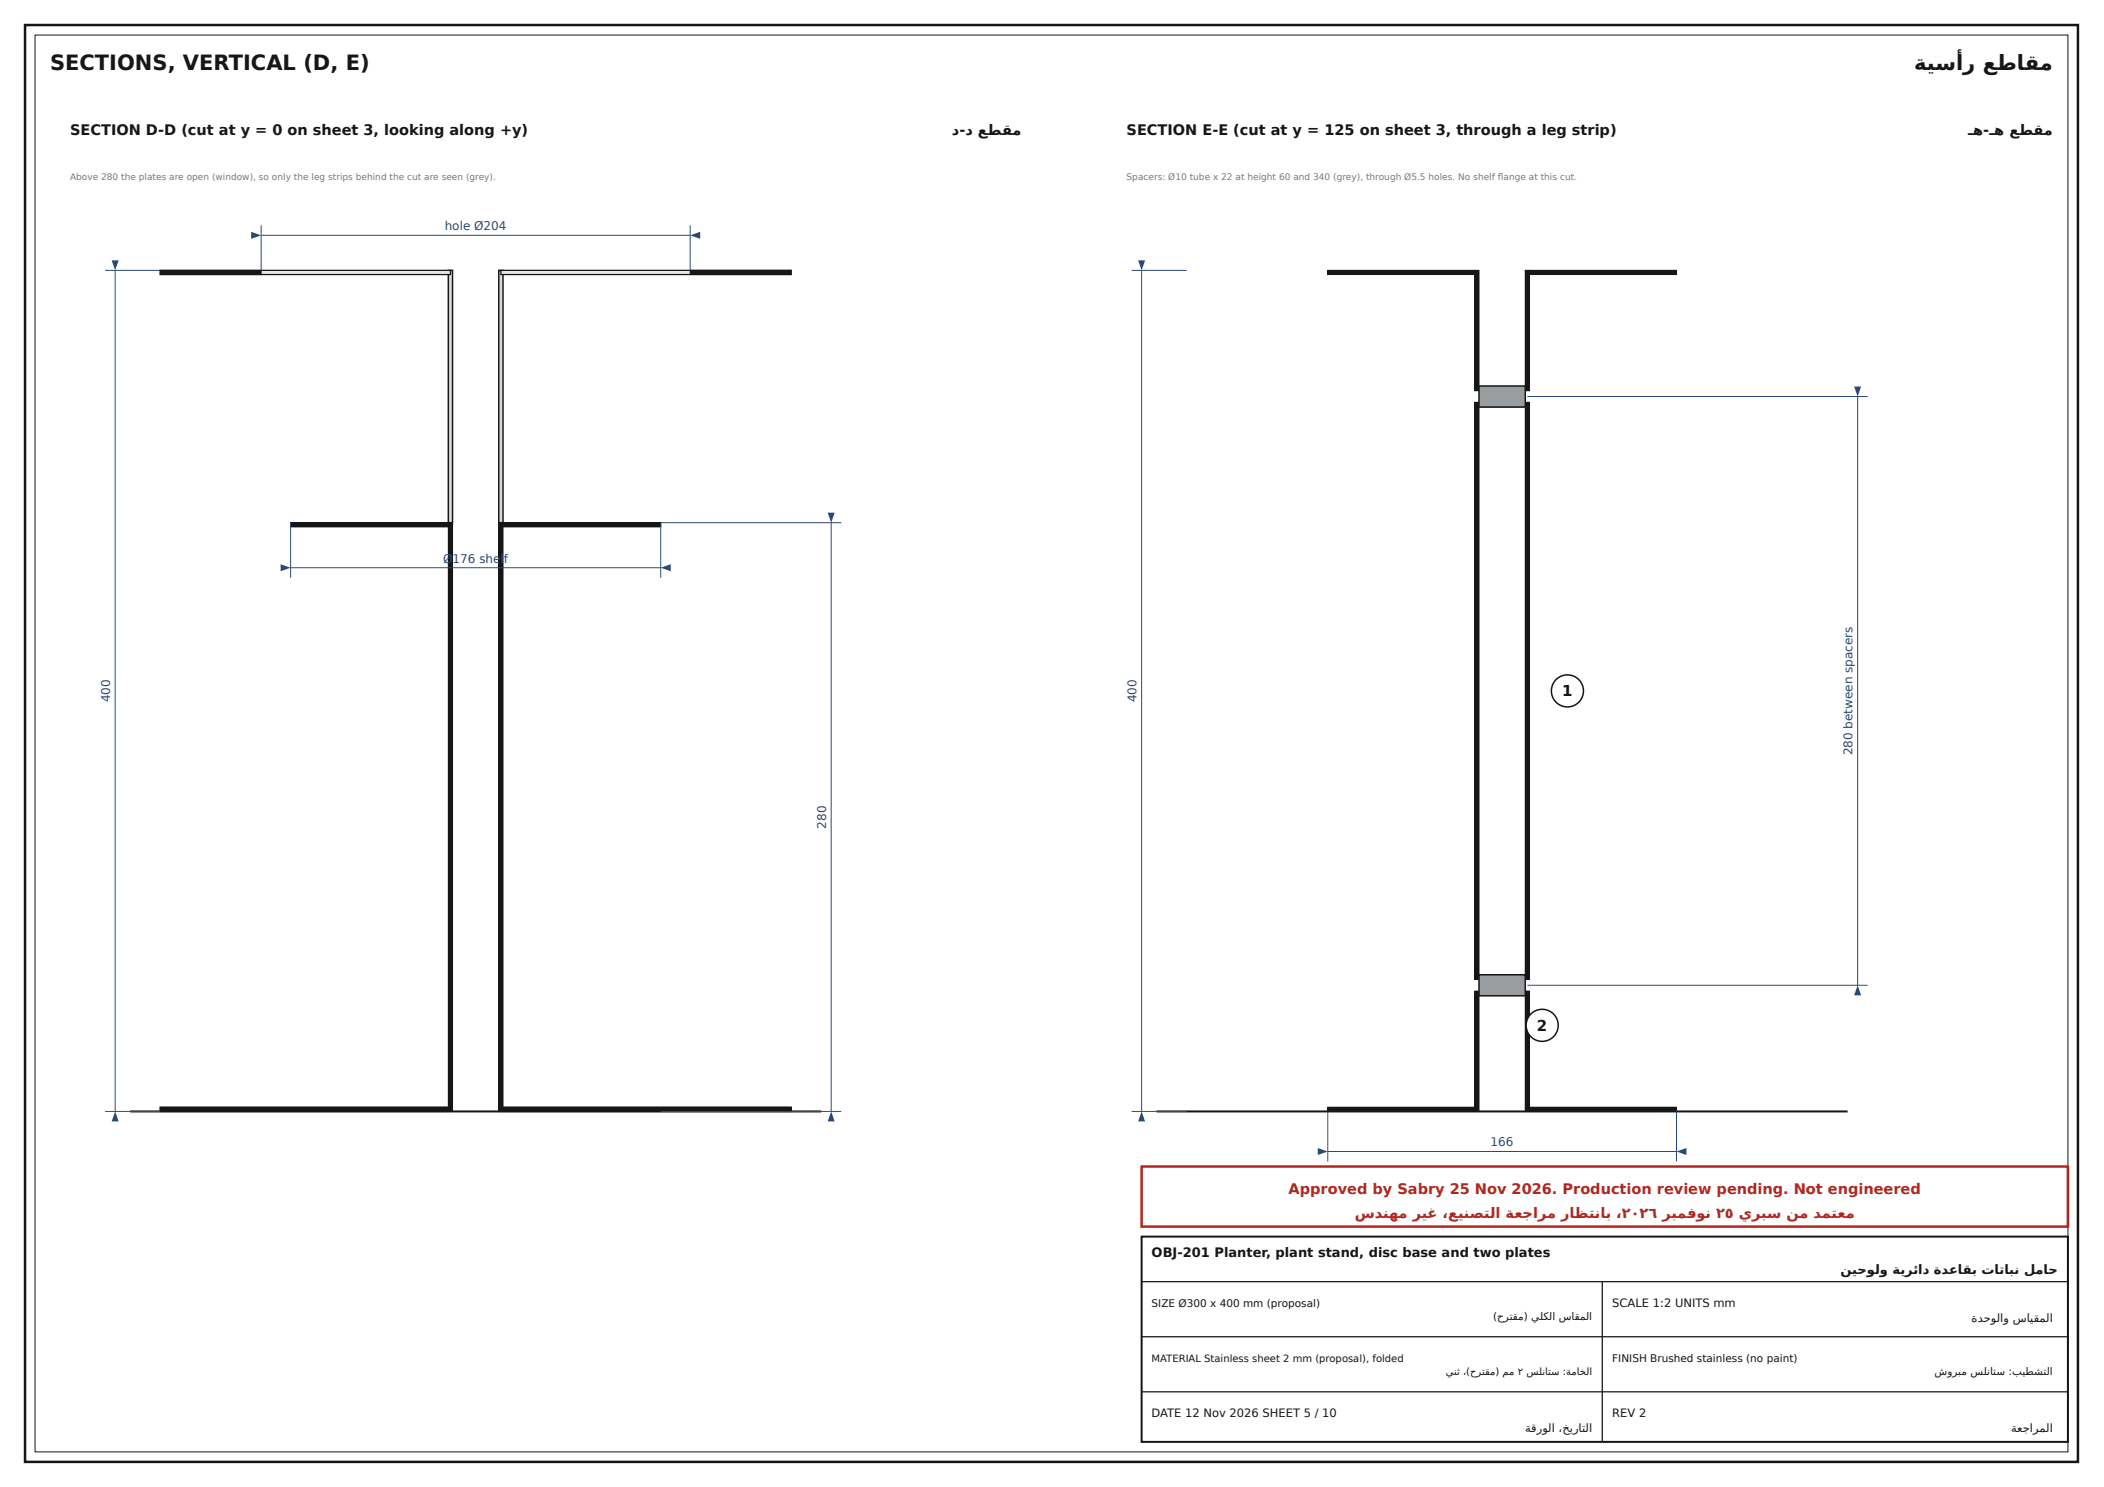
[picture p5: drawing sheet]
<svg xmlns="http://www.w3.org/2000/svg" width="420mm" height="297mm" viewBox="0 0 420 297" stroke-linecap="round" stroke-linejoin="round" font-family="sans-serif">
<path d="M5 5h410v287h-410z" fill="none" stroke="#161616" stroke-width=".5"/>
<path d="M7 7h406v283h-406z" fill="none" stroke="#161616" stroke-width=".2"/>
<path d="M228 247h185v41h-185z" fill="#fff"/>
<path d="M228 247h185v41h-185z" fill="none" stroke="#161616" stroke-width=".4"/>
<path d="M228 256h185M320 256v32M228 267h185M228 278h185" fill="none" stroke="#161616" stroke-width=".25"/>
<path d="M228 233h185v12h-185z" fill="#fff"/>
<path d="M228 233h185v12h-185z" fill="none" stroke="#b3261e" stroke-width=".5"/>
<path d="M89.5 54h.9v50.4h-.9z" fill="#d9dbdc"/>
<path d="M89.5 54h.9v50.4h-.9z" fill="none" stroke="#161616" stroke-width=".3"/>
<path d="M32 54h58v.8h-58z" fill="#e4e6e8"/>
<path d="M32 54h58v.8h-58z" fill="none" stroke="#161616" stroke-width=".25"/>
<path d="M32 221.2h58v.8h-58z" fill="#e4e6e8"/>
<path d="M32 221.2h58v.8h-58z" fill="none" stroke="#161616" stroke-width=".25"/>
<path d="M99.6 54h.9v50.4h-.9z" fill="#d9dbdc"/>
<path d="M99.6 54h.9v50.4h-.9z" fill="none" stroke="#161616" stroke-width=".3"/>
<path d="M100 54h58v.8h-58z" fill="#e4e6e8"/>
<path d="M100 54h58v.8h-58z" fill="none" stroke="#161616" stroke-width=".25"/>
<path d="M100 221.2h58v.8h-58z" fill="#e4e6e8"/>
<path d="M100 221.2h58v.8h-58z" fill="none" stroke="#161616" stroke-width=".25"/>
<path d="M89.5 104.4h.9v117.6h-.9z" fill="#161616"/>
<path d="M89.5 104.4h.9v117.6h-.9z" fill="none" stroke="#161616" stroke-width=".2"/>
<path d="M32 221.2h57.5v.8h-57.5z" fill="#161616"/>
<path d="M32 221.2h57.5v.8h-57.5z" fill="none" stroke="#161616" stroke-width=".2"/>
<path d="M32 54h20.2v.8h-20.2z" fill="#161616"/>
<path d="M32 54h20.2v.8h-20.2z" fill="none" stroke="#161616" stroke-width=".2"/>
<path d="M58 104.4h31.5v.8h-31.5z" fill="#161616"/>
<path d="M58 104.4h31.5v.8h-31.5z" fill="none" stroke="#161616" stroke-width=".2"/>
<path d="M99.6 104.4h.9v117.6h-.9z" fill="#161616"/>
<path d="M99.6 104.4h.9v117.6h-.9z" fill="none" stroke="#161616" stroke-width=".2"/>
<path d="M100.5 221.2h57.5v.8h-57.5z" fill="#161616"/>
<path d="M100.5 221.2h57.5v.8h-57.5z" fill="none" stroke="#161616" stroke-width=".2"/>
<path d="M137.8 54h20.2v.8h-20.2z" fill="#161616"/>
<path d="M137.8 54h20.2v.8h-20.2z" fill="none" stroke="#161616" stroke-width=".2"/>
<path d="M100.5 104.4h31.5v.8h-31.5z" fill="#161616"/>
<path d="M100.5 104.4h31.5v.8h-31.5z" fill="none" stroke="#161616" stroke-width=".2"/>
<path d="M26 222h138" fill="none" stroke="#161616" stroke-width=".4"/>
<path d="M23 54v168" fill="none" stroke="#2a4a7a" stroke-width=".2"/>
<g fill="#2a4a7a">
<path d="M22.3 52h1.4l-.7 2z"/>
<path d="M23 222l.7 2h-1.4z"/>
</g>
<path d="M21 54h11M52.2 47h85.6M21 222h11" fill="none" stroke="#2a4a7a" stroke-width=".2"/>
<g fill="#2a4a7a">
<path d="M50.2 46.3l2 .7-2 .7z"/>
<path d="M137.8 47l2-.7v1.4z"/>
</g>
<path d="M52.2 45v9M137.8 45v9M58 113.4h74" fill="none" stroke="#2a4a7a" stroke-width=".2"/>
<g fill="#2a4a7a">
<path d="M56 112.7l2 .7-2 .7z"/>
<path d="M132 113.4l2-.7v1.4z"/>
</g>
<path d="M58 104.4v11M132 104.4v11M166 104.4v117.6" fill="none" stroke="#2a4a7a" stroke-width=".2"/>
<g fill="#2a4a7a">
<path d="M165.3 102.4h1.4l-.7 2z"/>
<path d="M166 222l.7 2h-1.4z"/>
</g>
<path d="M132 104.4h36M132 222h36" fill="none" stroke="#2a4a7a" stroke-width=".2"/>
<path d="M294.5 198h.9v24h-.9z" fill="#161616"/>
<path d="M294.5 198h.9v24h-.9z" fill="none" stroke="#161616" stroke-width=".2"/>
<path d="M294.5 80.4h.9v115.2h-.9z" fill="#161616"/>
<path d="M294.5 80.4h.9v115.2h-.9z" fill="none" stroke="#161616" stroke-width=".2"/>
<path d="M294.5 54h.9v24h-.9z" fill="#161616"/>
<path d="M294.5 54h.9v24h-.9z" fill="none" stroke="#161616" stroke-width=".2"/>
<path d="M265.2 221.2h29.3v.8h-29.3z" fill="#161616"/>
<path d="M265.2 221.2h29.3v.8h-29.3z" fill="none" stroke="#161616" stroke-width=".2"/>
<path d="M265.2 54h29.3v.8h-29.3z" fill="#161616"/>
<path d="M265.2 54h29.3v.8h-29.3z" fill="none" stroke="#161616" stroke-width=".2"/>
<path d="M304.6 198h.9v24h-.9z" fill="#161616"/>
<path d="M304.6 198h.9v24h-.9z" fill="none" stroke="#161616" stroke-width=".2"/>
<path d="M304.6 80.4h.9v115.2h-.9z" fill="#161616"/>
<path d="M304.6 80.4h.9v115.2h-.9z" fill="none" stroke="#161616" stroke-width=".2"/>
<path d="M304.6 54h.9v24h-.9z" fill="#161616"/>
<path d="M304.6 54h.9v24h-.9z" fill="none" stroke="#161616" stroke-width=".2"/>
<path d="M305.5 221.2h29.3v.8h-29.3z" fill="#161616"/>
<path d="M305.5 221.2h29.3v.8h-29.3z" fill="none" stroke="#161616" stroke-width=".2"/>
<path d="M305.5 54h29.3v.8h-29.3z" fill="#161616"/>
<path d="M305.5 54h29.3v.8h-29.3z" fill="none" stroke="#161616" stroke-width=".2"/>
<path d="M295.4 194.7h9.2v4.2h-9.2z" fill="#9a9da0"/>
<path d="M295.4 194.7h9.2v4.2h-9.2z" fill="none" stroke="#161616" stroke-width=".3"/>
<path d="M295.4 77.1h9.2v4.2h-9.2z" fill="#9a9da0"/>
<path d="M295.4 77.1h9.2v4.2h-9.2z" fill="none" stroke="#161616" stroke-width=".3"/>
<path d="M231 222h138" fill="none" stroke="#161616" stroke-width=".4"/>
<path d="M228 54v168" fill="none" stroke="#2a4a7a" stroke-width=".2"/>
<g fill="#2a4a7a">
<path d="M227.3 52h1.4l-.7 2z"/>
<path d="M228 222l.7 2h-1.4z"/>
</g>
<path d="M226 54h11M226 222h11M265.2 230h69.6" fill="none" stroke="#2a4a7a" stroke-width=".2"/>
<g fill="#2a4a7a">
<path d="M263.2 229.3l2 .7-2 .7z"/>
<path d="M334.8 230l2-.7v1.4z"/>
</g>
<path d="M371 79.2v117.6M265.2 222v10M334.8 222v10" fill="none" stroke="#2a4a7a" stroke-width=".2"/>
<g fill="#2a4a7a">
<path d="M370.3 77.2h1.4l-.7 2z"/>
<path d="M371 196.8l.7 2h-1.4z"/>
</g>
<path d="M305 79.2h68M305 196.8h68" fill="none" stroke="#2a4a7a" stroke-width=".2"/>
<circle cx="313" cy="138" r="3.2" fill="#fff"/>
<circle cx="313" cy="138" r="3.2" fill="none" stroke="#161616" stroke-width=".3"/>
<circle cx="308" cy="204.8" r="3.2" fill="#fff"/>
<circle cx="308" cy="204.8" r="3.2" fill="none" stroke="#161616" stroke-width=".3"/>
<g font-size="4.2" fill="#161616">
<text x="10" y="14">SECTIONS, VERTICAL (D, E)</text>
<text x="382.3" y="14">ةيسأر عطاقم</text>
</g>
<g font-size="3" fill="#161616">
<text x="312" y="139.1">1</text>
<text x="307" y="205.9">2</text>
</g>
<g font-size="2.9" fill="#161616">
<text x="14" y="27">SECTION D-D (cut at y = 0 on sheet 3, looking along +y)</text>
<text x="190.1" y="27">د-د عطقم</text>
<text x="225" y="27">SECTION E-E (cut at y = 125 on sheet 3, through a leg strip)</text>
<text x="393.1" y="27">ـه-ـه عطقم</text>
</g>
<g font-size="2.9" fill="#b3261e">
<text x="257.4" y="238.4">Approved by Sabry 25 Nov 2026. Production review pending. Not engineered</text>
<text x="270.6" y="243.2">سدنهم ريغ ،عينصتلا ةعجارم راظتناب ،٢٠٢٦ ربمفون ٢٥ يربس نم دمتعم</text>
</g>
<g font-size="2.6" fill="#161616">
<text x="230" y="251">OBJ-201 Planter, plant stand, disc base and two plates</text>
<text x="367.6" y="254.4">نيحولو ةيرئاد ةدعاقب تاتابن لماح</text>
</g>
<g font-size="2.4" fill="#2a4a7a">
<text x="88.8" y="46">hole Ø204</text>
<text x="88.5" y="112.4">Ø</text>
<text x="90.4" y="112.4">176 she</text>
<text x="100" y="112.4">l</text>
<text x="100.6" y="112.4">f</text>
<text x="22" y="140.3" transform="rotate(-90 22 140.3)">400</text>
<text x="227" y="140.3" transform="rotate(-90 227 140.3)">400</text>
<text x="370" y="150.9" transform="rotate(-90 370 150.9)">280 between spacers</text>
<text x="165" y="165.5" transform="rotate(-90 165 165.5)">280</text>
<text x="297.7" y="229">166</text>
</g>
<g font-size="2.3" fill="#161616">
<text x="322" y="261">SCALE 1:2 UNITS mm</text>
<text x="393.8" y="264">ةدحولاو سايقملا</text>
<text x="230" y="283">DATE 12 Nov 2026 SHEET 5 / 10</text>
<text x="304.6" y="286">ةقرولا ،خيراتلا</text>
<text x="322" y="283">REV 2</text>
<text x="401.7" y="286">ةعجارملا</text>
</g>
<g font-size="2.1" fill="#161616">
<text x="230" y="261">SIZE Ø300 x 400 mm (proposal)</text>
<text x="298.2" y="263.7">(حرتقم) يلكلا ساقملا</text>
<text x="322" y="272">FINISH Brushed stainless (no paint)</text>
<text x="386.4" y="274.7">شوربم سلناتس :بيطشتلا</text>
</g>
<g font-size="2" fill="#161616">
<text x="230" y="272">MATERIAL Stainless sheet 2 mm (proposal), folded</text>
<text x="288.7" y="274.6">ينث ،(حرتقم) مم ٢ سلناتس :ةماخلا</text>
</g>
<g font-size="1.8" fill="#7a7a7a">
<text x="14" y="36">Above 280 the plates are open (window), so only the leg strips behind the cut are seen (grey).</text>
<text x="225" y="36">Spacers: Ø10 tube x 22 at height 60 and 340 (grey), through Ø5.5 holes. No shelf fl ange at this cut.</text>
</g>
</svg>
